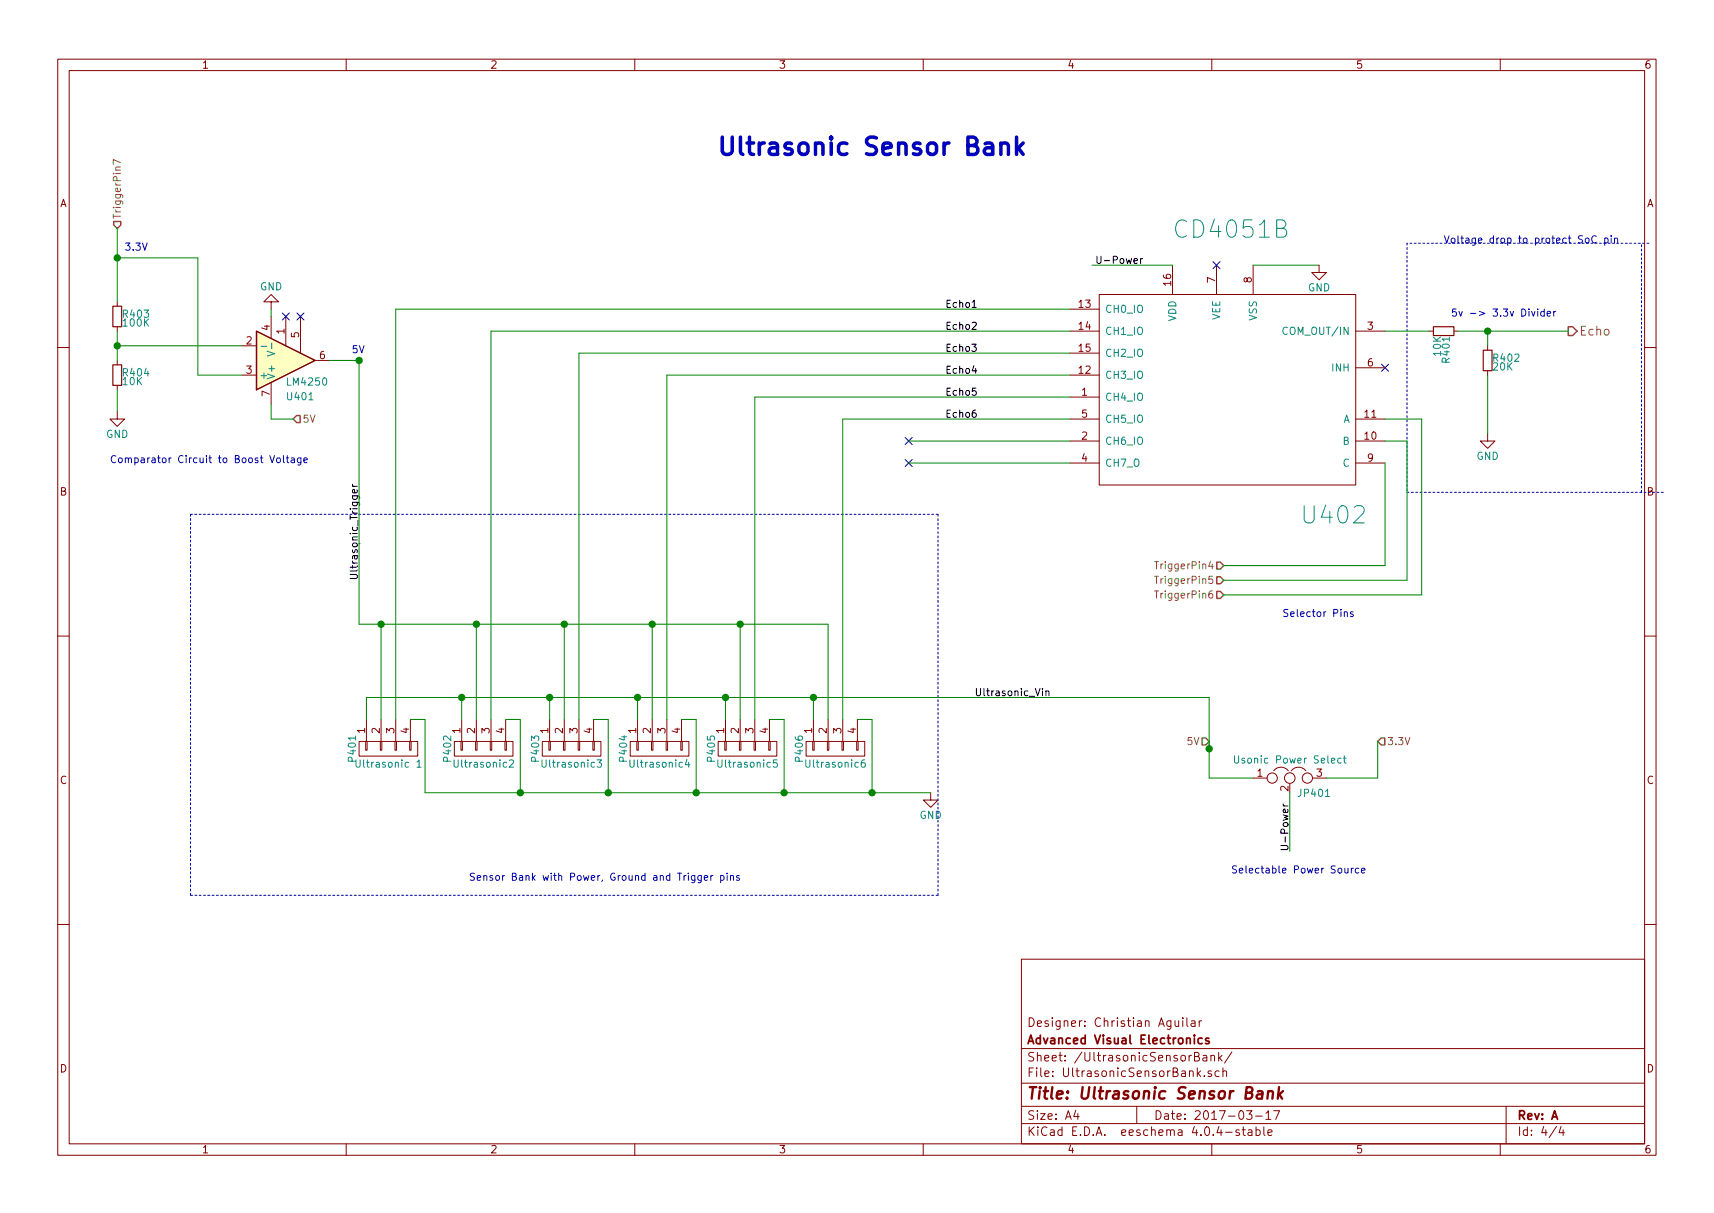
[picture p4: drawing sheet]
EESchema Schematic File Version 2
LIBS:power
LIBS:device
LIBS:transistors
LIBS:conn
LIBS:linear
LIBS:regul
LIBS:74xx
LIBS:cmos4000
LIBS:adc-dac
LIBS:memory
LIBS:xilinx
LIBS:microcontrollers
LIBS:dsp
LIBS:microchip
LIBS:analog_switches
LIBS:motorola
LIBS:texas
LIBS:intel
LIBS:audio
LIBS:interface
LIBS:digital-audio
LIBS:philips
LIBS:display
LIBS:cypress
LIBS:siliconi
LIBS:opto
LIBS:atmel
LIBS:contrib
LIBS:valves
LIBS:iSight360
LIBS:AVE-NvidiaTX1-ISight360-cache
EELAYER 25 0
EELAYER END
$Descr A4 11693 8268
encoding utf-8
Sheet 4 4
Title "Ultrasonic Sensor Bank"
Date "2017-03-17"
Rev "A"
Comp "Advanced Visual Electronics"
Comment1 "Designer: Christian Aguilar"
Comment2 ""
Comment3 ""
Comment4 ""
$EndDescr
NoConn ~ 9450 2500
Text Label 6450 2100 0    49   ~ 0
Echo1
Text Label 6450 2250 0    49   ~ 0
Echo2
Text Label 6450 2400 0    49   ~ 0
Echo3
Text Label 6450 2550 0    49   ~ 0
Echo4
Text Label 6450 2700 0    49   ~ 0
Echo5
Text Label 6450 2850 0    49   ~ 0
Echo6
NoConn ~ 6200 3000
NoConn ~ 6200 3150
$Comp
L CONN_01X04 P401
U 1 1
P 2650 5100
F 0 "P401" H 2650 5350 50  0000 C CNN
F 1 "Ultrasonic 1" V 2750 5100 50  0000 C CNN
F 2 "Pin_Headers:Pin_Header_Angled_1x04_Pitch2.54mm" H 2650 5100 50  0001 C CNN
F 3 "" H 2650 5100 50  0000 C CNN
	1    2650 5100
	0    -1   1    0   
$EndComp
$Comp
L CONN_01X04 P402
U 1 1
P 3300 5100
F 0 "P402" H 3300 5350 50  0000 C CNN
F 1 "Ultrasonic2" V 3400 5100 50  0000 C CNN
F 2 "Pin_Headers:Pin_Header_Angled_1x04_Pitch2.54mm" H 3300 5100 50  0001 C CNN
F 3 "" H 3300 5100 50  0000 C CNN
	1    3300 5100
	0    -1   1    0   
$EndComp
$Comp
L CONN_01X04 P403
U 1 1
P 3900 5100
F 0 "P403" H 3900 5350 50  0000 C CNN
F 1 "Ultrasonic3" V 4000 5100 50  0000 C CNN
F 2 "Pin_Headers:Pin_Header_Angled_1x04_Pitch2.54mm" H 3900 5100 50  0001 C CNN
F 3 "" H 3900 5100 50  0000 C CNN
	1    3900 5100
	0    -1   1    0   
$EndComp
$Comp
L CONN_01X04 P404
U 1 1
P 4500 5100
F 0 "P404" H 4500 5350 50  0000 C CNN
F 1 "Ultrasonic4" V 4600 5100 50  0000 C CNN
F 2 "Pin_Headers:Pin_Header_Angled_1x04_Pitch2.54mm" H 4500 5100 50  0001 C CNN
F 3 "" H 4500 5100 50  0000 C CNN
	1    4500 5100
	0    -1   1    0   
$EndComp
$Comp
L CONN_01X04 P405
U 1 1
P 5100 5100
F 0 "P405" H 5100 5350 50  0000 C CNN
F 1 "Ultrasonic5" V 5200 5100 50  0000 C CNN
F 2 "Pin_Headers:Pin_Header_Angled_1x04_Pitch2.54mm" H 5100 5100 50  0001 C CNN
F 3 "" H 5100 5100 50  0000 C CNN
	1    5100 5100
	0    -1   1    0   
$EndComp
$Comp
L CONN_01X04 P406
U 1 1
P 5700 5100
F 0 "P406" H 5700 5350 50  0000 C CNN
F 1 "Ultrasonic6" V 5800 5100 50  0000 C CNN
F 2 "Pin_Headers:Pin_Header_Angled_1x04_Pitch2.54mm" H 5700 5100 50  0001 C CNN
F 3 "" H 5700 5100 50  0000 C CNN
	1    5700 5100
	0    -1   1    0   
$EndComp
$Comp
L GND #PWR09
U 1 1
P 6350 5400
F 0 "#PWR09" H 6350 5150 50  0001 C CNN
F 1 "GND" H 6350 5250 50  0000 C CNN
F 2 "" H 6350 5400 50  0000 C CNN
F 3 "" H 6350 5400 50  0000 C CNN
	1    6350 5400
	1    0    0    -1  
$EndComp
Text Notes 9850 1650 0    49   ~ 0
Voltage drop to protect SoC pin
Text Notes 3200 6000 0    49   ~ 0
Sensor Bank with Power, Ground and Trigger pins
Text HLabel 8350 3850 0    49   Input ~ 0
TriggerPin4
Text HLabel 8350 3950 0    49   Input ~ 0
TriggerPin5
Text HLabel 8350 4050 0    49   Input ~ 0
TriggerPin6
Text Notes 4900 1050 0    118  ~ 24
Ultrasonic Sensor Bank
$Comp
L R_Small R401
U 1 1
P 9850 2250
F 0 "R401" H 9880 2270 50  0000 L CNN
F 1 "10K" H 9880 2210 50  0000 L CNN
F 2 "Resistors_SMD:R_1206_HandSoldering" H 9850 2250 50  0001 C CNN
F 3 "" H 9850 2250 50  0000 C CNN
	1    9850 2250
	0    1    1    0   
$EndComp
$Comp
L R_Small R402
U 1 1
P 10150 2450
F 0 "R402" H 10180 2470 50  0000 L CNN
F 1 "20K" H 10180 2410 50  0000 L CNN
F 2 "Resistors_SMD:R_1206_HandSoldering" H 10150 2450 50  0001 C CNN
F 3 "" H 10150 2450 50  0000 C CNN
	1    10150 2450
	1    0    0    -1  
$EndComp
$Comp
L GND #PWR010
U 1 1
P 10150 2950
F 0 "#PWR010" H 10150 2700 50  0001 C CNN
F 1 "GND" H 10150 2800 50  0000 C CNN
F 2 "" H 10150 2950 50  0000 C CNN
F 3 "" H 10150 2950 50  0000 C CNN
	1    10150 2950
	1    0    0    -1  
$EndComp
Text HLabel 10700 2250 2    60   Output ~ 0
Echo
$Comp
L CD4051B U402
U 1 1
P 8350 2600
F 0 "U402" H 7600 1700 118 0000 C CNN
F 1 "CD4051B" H 8300 3650 118 0000 C CNN
F 2 "Housings_DIP:DIP-16_W7.62mm_LongPads" H 8350 1850 118 0001 C CNN
F 3 "http://www.ti.com/lit/ds/symlink/cd4051b.pdf" H 8350 1850 118 0001 C CNN
	1    8350 2600
	-1   0    0    -1  
$EndComp
Text Notes 8750 4200 0    49   ~ 0
Selector Pins
Text HLabel 8250 5050 0    49   Input ~ 0
5V
$Comp
L Jumper_NC_Dual JP401
U 1 1
P 8800 5300
F 0 "JP401" H 8850 5200 50  0000 L CNN
F 1 "Usonic Power Select" H 8800 5400 50  0000 C BNN
F 2 "Pin_Headers:Pin_Header_Straight_1x03_Pitch2.54mm" H 8800 5300 50  0001 C CNN
F 3 "" H 8800 5300 50  0000 C CNN
	1    8800 5300
	1    0    0    -1  
$EndComp
Text HLabel 9400 5050 2    49   Input ~ 0
3.3V
Text Label 8800 5800 1    49   ~ 0
U-Power
Text Notes 8400 5950 0    49   ~ 0
Selectable Power Source
Text Label 7800 1800 2    49   ~ 0
U-Power
Text Label 6650 4750 0    49   ~ 0
Ultrasonic_Vin
Text Label 2450 3950 1    49   ~ 0
Ultrasonic_Trigger
Text HLabel 800  1550 1    49   Input ~ 0
TriggerPin7
$Comp
L LM741 U401
U 1 1
P 1950 2450
F 0 "U401" H 1950 2700 50  0000 L CNN
F 1 "LM4250" H 1950 2600 50  0000 L CNN
F 2 "SMD_Packages:SOIC-8-N" H 2000 2500 50  0001 C CNN
F 3 "" H 2100 2600 50  0000 C CNN
	1    1950 2450
	1    0    0    1   
$EndComp
$Comp
L R_Small R404
U 1 1
P 800 2550
F 0 "R404" H 830 2570 50  0000 L CNN
F 1 "10K" H 830 2510 50  0000 L CNN
F 2 "Resistors_SMD:R_1206_HandSoldering" H 800 2550 50  0001 C CNN
F 3 "" H 800 2550 50  0000 C CNN
	1    800  2550
	1    0    0    -1  
$EndComp
$Comp
L R_Small R403
U 1 1
P 800 2150
F 0 "R403" H 830 2170 50  0000 L CNN
F 1 "100K" H 830 2110 50  0000 L CNN
F 2 "Resistors_SMD:R_1206_HandSoldering" H 800 2150 50  0001 C CNN
F 3 "" H 800 2150 50  0000 C CNN
	1    800  2150
	1    0    0    -1  
$EndComp
$Comp
L GND #PWR011
U 1 1
P 1850 2100
F 0 "#PWR011" H 1850 1850 50  0001 C CNN
F 1 "GND" H 1850 1950 50  0000 C CNN
F 2 "" H 1850 2100 50  0000 C CNN
F 3 "" H 1850 2100 50  0000 C CNN
	1    1850 2100
	-1   0    0    1   
$EndComp
NoConn ~ 1950 2150
NoConn ~ 2050 2150
Text HLabel 2000 2850 2    49   Input ~ 0
5V
Wire Wire Line
	9450 3850 8350 3850
Wire Wire Line
	8350 3950 9600 3950
Wire Wire Line
	8350 4050 9700 4050
Wire Wire Line
	2700 2100 7300 2100
Wire Wire Line
	3350 2250 7300 2250
Wire Wire Line
	3950 2400 7300 2400
Wire Wire Line
	4550 2550 7300 2550
Wire Wire Line
	5150 2700 7300 2700
Wire Wire Line
	5750 2850 7300 2850
Wire Wire Line
	7300 3000 6200 3000
Wire Wire Line
	7300 3150 6200 3150
Wire Wire Line
	2800 4900 2900 4900
Wire Wire Line
	2900 4900 2900 5400
Wire Wire Line
	2900 5400 6350 5400
Wire Wire Line
	3450 4900 3550 4900
Wire Wire Line
	3550 4900 3550 5400
Connection ~ 3550 5400
Wire Wire Line
	4050 4900 4150 4900
Wire Wire Line
	4150 4900 4150 5400
Connection ~ 4150 5400
Wire Wire Line
	4650 4900 4750 4900
Wire Wire Line
	4750 4900 4750 5400
Connection ~ 4750 5400
Wire Wire Line
	5250 4900 5350 4900
Wire Wire Line
	5350 4900 5350 5400
Connection ~ 5350 5400
Wire Wire Line
	5850 4900 5950 4900
Wire Wire Line
	5950 4900 5950 5400
Connection ~ 5950 5400
Wire Notes Line
	9600 1650 9600 3350
Wire Notes Line
	9600 3350 11350 3350
Wire Notes Line
	11200 3350 11200 1650
Wire Notes Line
	11250 1650 9600 1650
Wire Notes Line
	1300 3500 6400 3500
Wire Notes Line
	6400 3500 6400 6100
Wire Notes Line
	6400 6100 1300 6100
Wire Notes Line
	1300 6100 1300 3500
Wire Wire Line
	9450 2250 9750 2250
Wire Wire Line
	5150 2700 5150 4900
Wire Wire Line
	4550 4900 4550 2550
Wire Wire Line
	3950 4900 3950 2400
Wire Wire Line
	3350 4900 3350 2250
Wire Wire Line
	2700 2100 2700 4900
Wire Wire Line
	2450 4250 5650 4250
Wire Wire Line
	2600 4250 2600 4900
Wire Wire Line
	3250 4250 3250 4900
Connection ~ 2600 4250
Wire Wire Line
	3850 4250 3850 4900
Connection ~ 3250 4250
Wire Wire Line
	4450 4250 4450 4900
Connection ~ 3850 4250
Wire Wire Line
	5050 4250 5050 4900
Connection ~ 4450 4250
Wire Wire Line
	5650 4250 5650 4900
Connection ~ 5050 4250
Wire Wire Line
	9950 2250 10700 2250
Wire Wire Line
	10150 2250 10150 2350
Wire Wire Line
	10150 2550 10150 2950
Connection ~ 10150 2250
Wire Wire Line
	5750 4900 5750 2850
Wire Wire Line
	9450 3850 9450 3150
Wire Wire Line
	9450 3000 9600 3000
Wire Wire Line
	9600 3000 9600 3950
Wire Wire Line
	9700 4050 9700 2850
Wire Wire Line
	9700 2850 9450 2850
Wire Wire Line
	8250 5300 8550 5300
Wire Wire Line
	8250 5050 8250 5300
Wire Wire Line
	9050 5300 9400 5300
Wire Wire Line
	9400 5300 9400 5050
Wire Wire Line
	8800 5400 8800 5800
Wire Wire Line
	2500 4900 2500 4750
Wire Wire Line
	2500 4750 8250 4750
Wire Wire Line
	3150 4750 3150 4900
Wire Wire Line
	3750 4750 3750 4900
Connection ~ 3150 4750
Wire Wire Line
	4350 4750 4350 4900
Connection ~ 3750 4750
Wire Wire Line
	4950 4750 4950 4900
Connection ~ 4350 4750
Wire Wire Line
	5550 4750 5550 4900
Connection ~ 4950 4750
Wire Wire Line
	8250 4750 8250 5100
Connection ~ 8250 5100
Connection ~ 5550 4750
Wire Wire Line
	2450 2450 2450 4250
Wire Wire Line
	2450 2450 2250 2450
Wire Wire Line
	1850 2150 1850 2100
Wire Wire Line
	1350 2550 1650 2550
Wire Wire Line
	1850 2750 1850 2850
Wire Wire Line
	1850 2850 2000 2850
Connection ~ 2450 2450
Wire Wire Line
	2450 3700 2450 3700
Wire Wire Line
	800  2250 800  2450
Connection ~ 800  2350
Wire Wire Line
	800  1550 800  2050
Wire Wire Line
	1650 2350 800  2350
Wire Wire Line
	1350 2550 1350 1750
Wire Wire Line
	1350 1750 800  1750
Connection ~ 800  1750
Wire Wire Line
	800  2650 800  2800
$Comp
L GND #PWR012
U 1 1
P 800 2800
F 0 "#PWR012" H 800 2550 50  0001 C CNN
F 1 "GND" H 800 2650 50  0000 C CNN
F 2 "" H 800 2800 50  0000 C CNN
F 3 "" H 800 2800 50  0000 C CNN
	1    800  2800
	1    0    0    -1  
$EndComp
Text Notes 750  3150 0    49   ~ 0
Comparator Circuit to Boost Voltage
Text Notes 2400 2400 0    49   ~ 0
5V
Text Notes 850  1700 0    49   ~ 0
3.3V
Text Notes 9900 2150 0    49   ~ 0
5v -> 3.3v Divider
Wire Wire Line
	8000 1800 7450 1800
Wire Wire Line
	8550 1800 9000 1800
$Comp
L GND #PWR013
U 1 1
P 9000 1800
F 0 "#PWR013" H 9000 1550 50  0001 C CNN
F 1 "GND" H 9000 1650 50  0000 C CNN
F 2 "" H 9000 1800 50  0000 C CNN
F 3 "" H 9000 1800 50  0000 C CNN
	1    9000 1800
	1    0    0    -1  
$EndComp
NoConn ~ 8300 1800
$EndSCHEMATC
